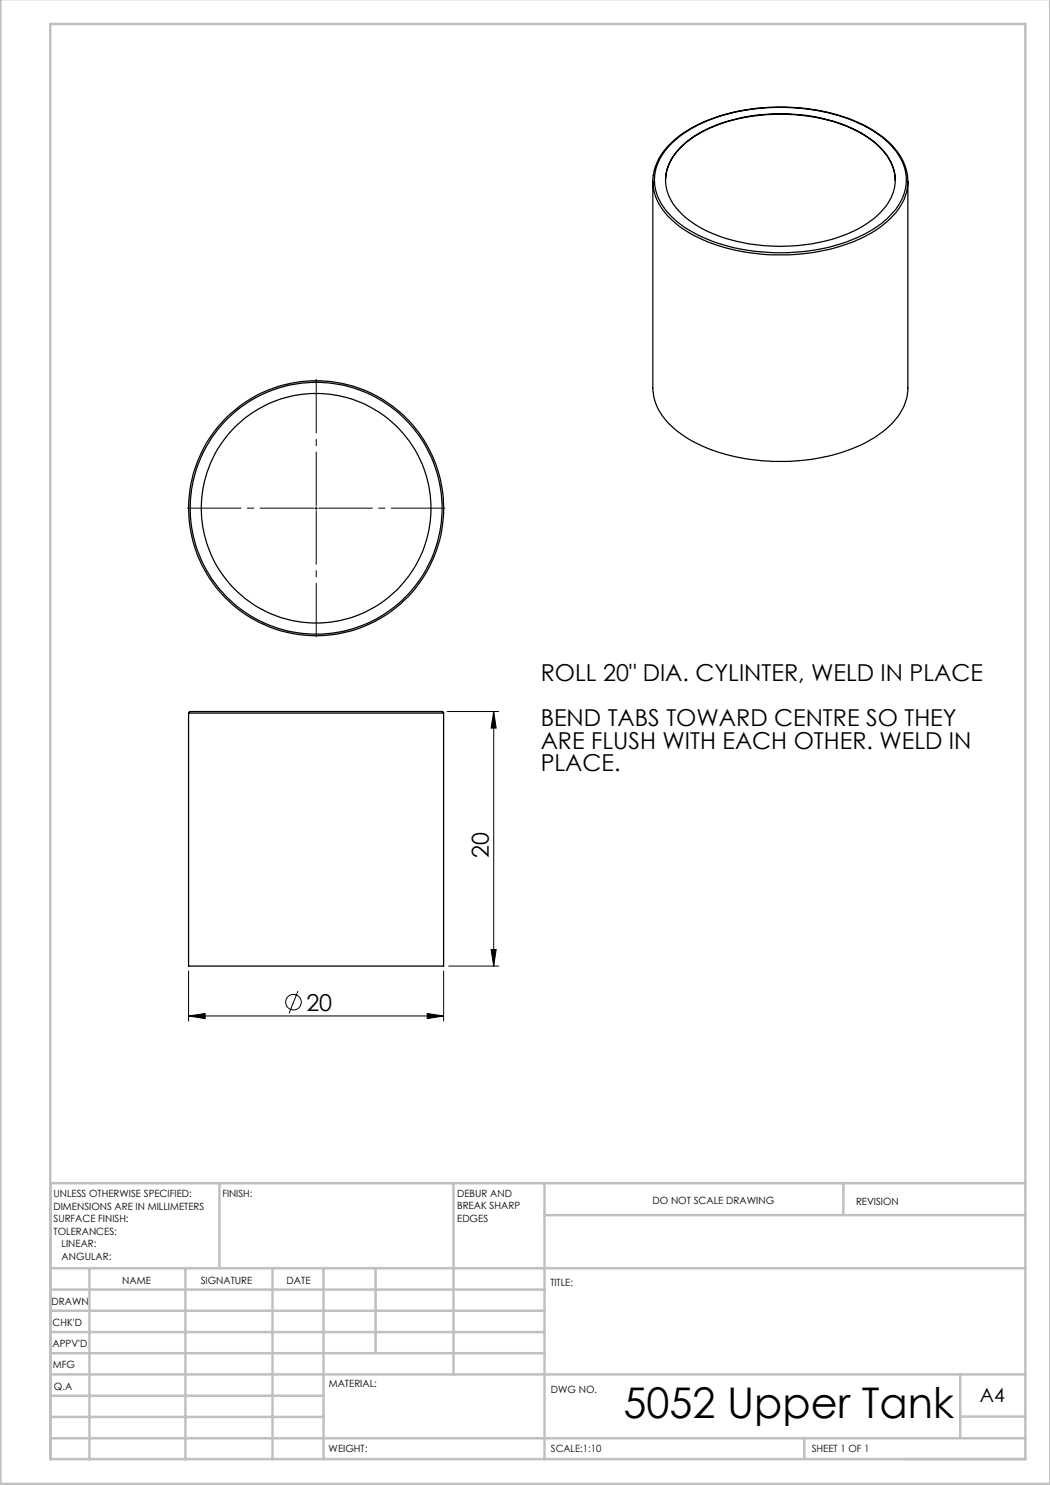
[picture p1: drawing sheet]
<svg xmlns="http://www.w3.org/2000/svg" width="210mm" height="297mm" viewBox="0 0 210 297" stroke-linecap="round" stroke-linejoin="round" font-family="sans-serif">
<g fill="none" stroke="#000" stroke-width=".2">
<path d="M63 101.7h.5M63.2 101.4v.5M89.4 142.3h10.3M98.7 142.3l.5 3.3h-1zM98.7 142.3v50.9M37.7 194.2v10M59.6 198.2l-1.8 4.5M88.7 194.2v10M89.7 193.2h10M98.2 189.9h1l-.5 3.3zM37.7 203.2l3.3-.5v1zM37.7 203.2h51"/>
<path d="M85.4 202.7l3.3 .5-3.3 .5z"/>
<circle cx="58.7" cy="200.4" r="1.55"/>
</g>
<path d="M62.7 101.6h-25.2M63.2 101.1v-25.2M63.2 102.1v25.3M63.7 101.6h25.3" fill="none" stroke="#000" stroke-width=".2" stroke-dasharray="15.2 1.3 1.3 1.3" stroke-dashoffset="4.5"/>
<g fill="none" stroke="#c0c0c0" stroke-width=".5">
<path d="M.1 -.1v296.9h209.9v-296.9M10.1 4.8h195v287h-195zM43.9 236.6v17M90.7 236.6v38.3M108.9 236.6v55.3M168.7 236.6v6.3M205.1 236.6h-195v55.3M10.1 253.6h195M10.1 257.9h98.8M17.9 253.6v38.3M37.1 253.6v38.3M54.5 253.6v38.3"/>
<path d="M64.7 253.6v38.3M75.1 253.6v17M108.9 243h96.2M10.1 270.6h98.8M10.1 266.4h98.8M10.1 262.1h98.8M10.1 279.1h54.6M10.1 274.9h195M192.1 274.8v12.7M10.1 287.7h195M10.1 283.4h54.6M160.9 287.5v4.3"/>
<path d="M192.1 283.3h13"/>
</g>
<g fill="#000">
<path d="M98.2 189.9h1l-.5 3.3zM98.7 142.3l.5 3.3h-1z"/>
<path d="M85.4 202.7l3.3 .5-3.3 .5zM37.7 203.2l3.3-.5v1z"/>
</g>
<g fill="none" stroke="#000" stroke-width=".25">
<path d="M130.6 36.3v41.3a11.4 11.4 0 0 0 5.3 8.9 33.5 33.5 0 0 0 18.7 5.8 36.9 36.9 0 0 0 20.3-4.8 13.5 13.5 0 0 0 6.5-8.3l.2-1.1v-41.8M133.1 36.1a10.4 10.4 0 0 1 4.9-8.2 30.4 30.4 0 0 1 17.2-5 32.6 32.6 0 0 1 18.3 4.6 11.1 11.1 0 0 1 5.5 8.1v.5M133.7 29.1a26.7 26.7 0 0 1 14.1-6.9 40.3 40.3 0 0 1 25.2 2.9 15.9 15.9 0 0 1 8.1 8.2 9.5 9.5 0 0 1-2.8 10.2 26.8 26.8 0 0 1-14.4 6.8 40.5 40.5 0 0 1-24.8-3.1 15.1 15.1 0 0 1-8.1-8.4 9.7 9.7 0 0 1 2.7-9.7zM133.8 29.2a25.5 25.5 0 0 1 13.9-6.9 40.5 40.5 0 0 1 24.8 2.7 15.9 15.9 0 0 1 8.3 8.3 9.6 9.6 0 0 1-2.9 10 26.5 26.5 0 0 1-13.5 6.4 39.8 39.8 0 0 1-25.4-3 14.6 14.6 0 0 1-7.8-8.5 9.4 9.4 0 0 1 2.6-9zM136 29.5a25.3 25.3 0 0 1 13.8-6.3 35.5 35.5 0 0 1 22.5 3.4 12.7 12.7 0 0 1 6.6 7.9 9.3 9.3 0 0 1-3.7 8.9 28.8 28.8 0 0 1-16.4 5.8 34.2 34.2 0 0 1-19.6-4.2 12 12 0 0 1-6-8 9.1 9.1 0 0 1 2.8-7.5zM37.7 142.6l.3-.3h50.5l.2 .3M37.7 142.6v50.6h51v-50.6M37.7 142.6h51"/>
<circle cx="63.2" cy="101.7" r="23"/>
<circle cx="63.2" cy="101.7" r="25.5"/>
<circle cx="63.2" cy="101.7" r="25.2"/>
</g>
<text font-size="8.5" x="124.7" y="283.5">5052 Upper Tank</text>
<g font-size="4.7">
<text x="108.1" y="136.2">ROLL 20&quot; DIA. CYLINTER, WELD IN PLACE</text>
<text x="108.1" y="145.2">BEND TABS TOWARD CENTRE SO THEY</text>
<text x="108.1" y="149.7">ARE FLUSH WITH EACH OTHER. WELD IN</text>
<text x="108.1" y="154.3">PLACE.</text>
<text x="97.7" y="171.6" transform="rotate(-90 97.7 171.6)">20</text>
<text x="61.3" y="202.1">20</text>
</g>
<text font-size="3.9" x="196" y="280.4">A4</text>
<g font-size="2">
<text x="10.7" y="239.5">UNLESS OTHERWISE SPECIFIED:</text>
<text x="44.5" y="239.5">FINISH:</text>
<text x="91.4" y="239.4">DEBUR AND</text>
<text x="10.7" y="242">DIMENSIONS ARE IN MILLIMETERS</text>
<text x="10.7" y="244.5">SURFACE FINISH:</text>
<text x="91.4" y="241.9">BREAK SHARP</text>
<text x="91.4" y="244.4">EDGES</text>
<text x="130.5" y="240.8">DO NOT SCALE DRAWING</text>
<text x="171.2" y="241">REVISION</text>
<text x="10.7" y="247">TOLERANCES:</text>
<text x="12.3" y="249.5">LINEAR:</text>
<text x="12.3" y="252">ANGULAR:</text>
<text x="24.4" y="256.9">NAME</text>
<text x="40.1" y="256.8">SIGNATURE</text>
<text x="57.3" y="256.8">DATE</text>
<text x="110.1" y="257.1">TITLE:</text>
<text x="10.3" y="260.9">DRAWN</text>
<text x="10.5" y="269.3">APPV'D</text>
<text x="10.5" y="265.2">CHK'D</text>
<text x="10.6" y="273.6">MFG</text>
<text x="10.8" y="278">Q.A</text>
<text x="65.8" y="277.4">MATERIAL:</text>
<text x="110.2" y="278.5">DWG NO.</text>
<text x="65.7" y="290.4">WEIGHT:</text>
<text x="110.2" y="290.5">SCALE:1:10</text>
<text x="162.4" y="290.4">SHEET 1 OF 1</text>
</g>
</svg>
